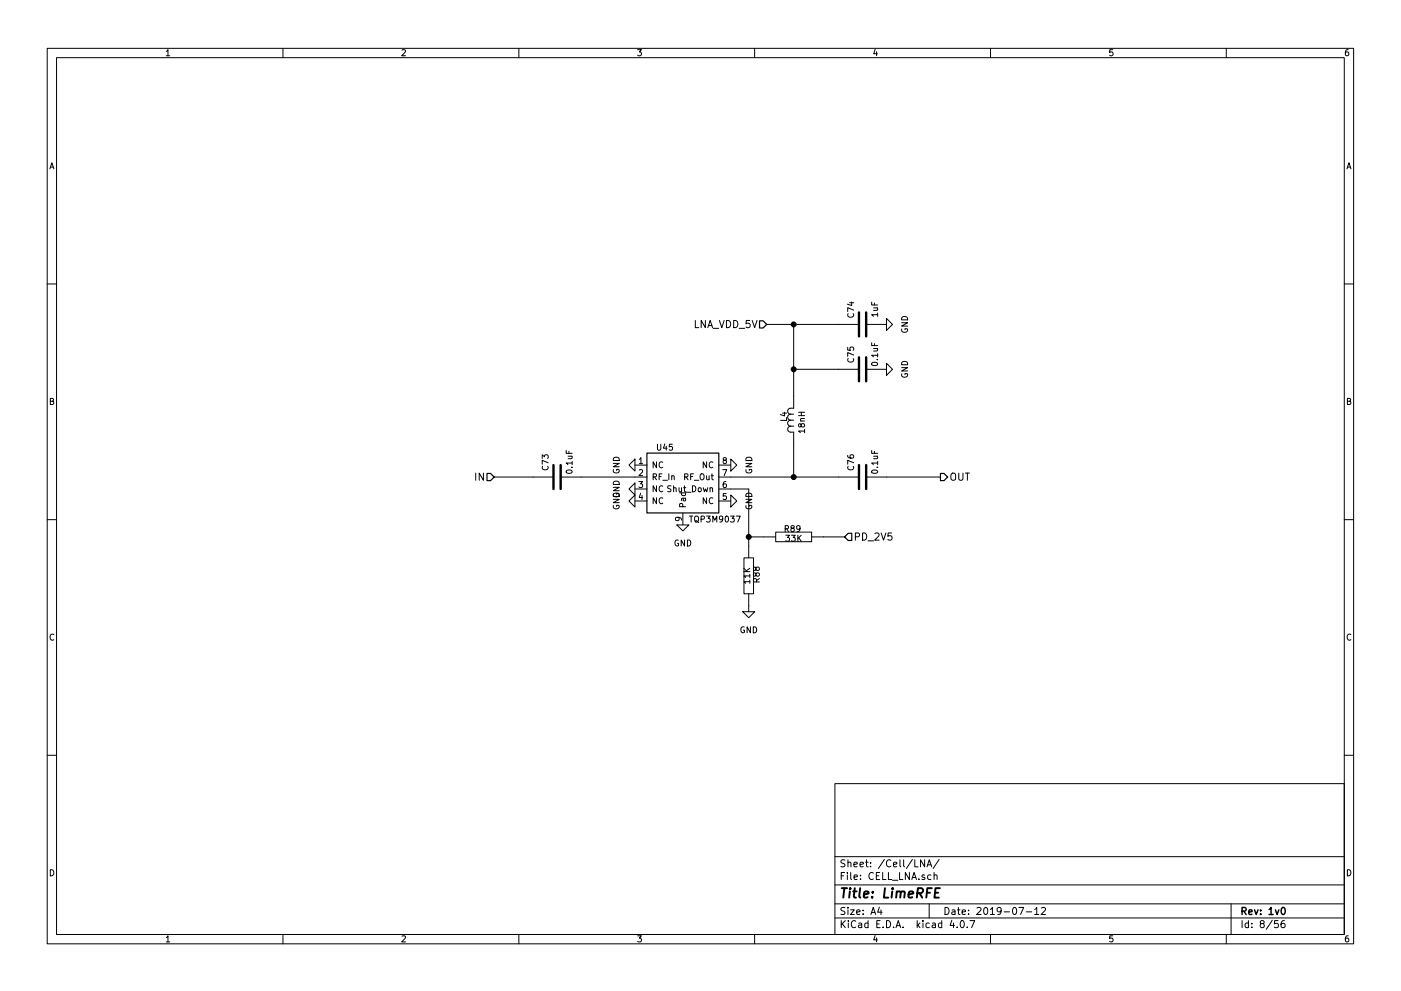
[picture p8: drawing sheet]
EESchema Schematic File Version 2
LIBS:Lime_HAM_Z
LIBS:LimeMicroBGD_Library
LIBS:Cellular_Subsystem_Library
LIBS:LimeMicroBGD_Library_bb
LIBS:LMS8001_AppPCB-cache
LIBS:LMS8001_PowerSupply-cache
LIBS:ADM7155_Addon-cache
LIBS:LMS8001_DigitalPCB-cache
LIBS:SWR_Meter_Subsystem_library
LIBS:GPIO_Subsystem-cache
LIBS:PA_220MHz_920MHz-cache
LIBS:power
LIBS:device
LIBS:transistors
LIBS:conn
LIBS:linear
LIBS:regul
LIBS:74xx
LIBS:cmos4000
LIBS:adc-dac
LIBS:memory
LIBS:xilinx
LIBS:special
LIBS:microcontrollers
LIBS:dsp
LIBS:microchip
LIBS:analog_switches
LIBS:motorola
LIBS:texas
LIBS:intel
LIBS:audio
LIBS:interface
LIBS:digital-audio
LIBS:philips
LIBS:display
LIBS:cypress
LIBS:siliconi
LIBS:opto
LIBS:atmel
LIBS:contrib
LIBS:valves
LIBS:FilterLib
LIBS:BB_Library
LIBS:Lime_RFE-rescue
LIBS:Lime_RFE-cache
EELAYER 25 0
EELAYER END
$Descr A4 11693 8268
encoding utf-8
Sheet 8 56
Title "LimeRFE"
Date "2019-07-12"
Rev "1v0"
Comp ""
Comment1 ""
Comment2 ""
Comment3 ""
Comment4 ""
$EndDescr
$Comp
L 33K_0402_Yageo R89
U 1 1
P 6625 4475
F 0 "R89" H 6615 4545 50  0000 C CNN
F 1 "33K_0402_Yageo" H 6625 4625 50  0001 C CNN
F 2 "SMD0402" H 6625 4725 60  0001 C CNN
F 3 "" H 6615 4545 60  0000 C CNN
F 4 "Mouser" H 6625 5125 60  0001 C CNN "Vendor"
F 5 "652-CR0402-JW-333GLF" H 6625 5225 60  0001 C CNN "Vendor Part Number"
F 6 "Yageo" H 6625 5025 60  0001 C CNN "Manufacturer"
F 7 "CR0402-JW-333GLF" H 6625 4925 60  0001 C CNN "Manufacturer Part Number"
F 8 "Thick Film Resistors 33KOHM 1/16WATT 5%" H 6625 4825 60  0001 C CNN "Description"
F 9 "33K" H 6625 4465 50  0000 C CNN "Component Value"
	1    6625 4475
	1    0    0    -1  
$EndComp
$Comp
L GND #PWR346
U 1 1
P 6250 5100
F 0 "#PWR346" H 6250 4850 50  0001 C CNN
F 1 "GND" H 6250 4950 50  0000 C CNN
F 2 "" H 6250 5100 50  0001 C CNN
F 3 "" H 6250 5100 50  0001 C CNN
	1    6250 5100
	1    0    0    -1  
$EndComp
$Comp
L TQP3M9037 U45
U 1 1
P 5700 4075
F 0 "U45" H 5550 4425 50  0000 C CNN
F 1 "TQP3M9037" H 5750 3825 50  0000 L CNN
F 2 "TQP3M9037" H 5700 5125 50  0001 C CNN
F 3 "https://www.mouser.co.uk/datasheet/2/412/TQP3M9037_Data_Sheet-1500717.pdf" H 5700 5025 50  0001 C CNN
F 4 "Mouser" H 5700 4525 60  0001 C CNN "Vendor"
F 5 "772-TQP3M9037" H 5700 4625 60  0001 C CNN "Vendor Part Number"
F 6 "Qorvo" H 5700 4725 60  0001 C CNN "Manufacturer"
F 7 "TQP3M9037" H 5700 4825 60  0001 C CNN "Manufacturer Part Number"
F 8 "RF Amplifier 1.5-2.7GHz NF .4dB Gain 20dB" H 5700 4925 60  0001 C CNN "Description"
	1    5700 4075
	1    0    0    -1  
$EndComp
$Comp
L GND #PWR343
U 1 1
P 5700 4375
F 0 "#PWR343" H 5700 4125 50  0001 C CNN
F 1 "GND" H 5700 4225 50  0000 C CNN
F 2 "" H 5700 4375 50  0001 C CNN
F 3 "" H 5700 4375 50  0001 C CNN
	1    5700 4375
	1    0    0    -1  
$EndComp
Wire Wire Line
	6100 4075 6250 4075
Wire Wire Line
	6250 4075 6250 4550
Wire Wire Line
	6250 4475 6375 4475
Connection ~ 6250 4475
Wire Wire Line
	6875 4475 7050 4475
Text HLabel 7050 4475 2    60   Input ~ 0
PD_2V5
$Comp
L GND #PWR340
U 1 1
P 5300 3875
F 0 "#PWR340" H 5300 3625 50  0001 C CNN
F 1 "GND" H 5300 3725 50  0000 C CNN
F 2 "" H 5300 3875 50  0001 C CNN
F 3 "" H 5300 3875 50  0001 C CNN
	1    5300 3875
	0    1    1    0   
$EndComp
$Comp
L GND #PWR341
U 1 1
P 5300 4075
F 0 "#PWR341" H 5300 3825 50  0001 C CNN
F 1 "GND" H 5300 3925 50  0000 C CNN
F 2 "" H 5300 4075 50  0001 C CNN
F 3 "" H 5300 4075 50  0001 C CNN
	1    5300 4075
	0    1    1    0   
$EndComp
$Comp
L GND #PWR342
U 1 1
P 5300 4175
F 0 "#PWR342" H 5300 3925 50  0001 C CNN
F 1 "GND" H 5300 4025 50  0000 C CNN
F 2 "" H 5300 4175 50  0001 C CNN
F 3 "" H 5300 4175 50  0001 C CNN
	1    5300 4175
	0    1    1    0   
$EndComp
$Comp
L GND #PWR344
U 1 1
P 6100 3875
F 0 "#PWR344" H 6100 3625 50  0001 C CNN
F 1 "GND" H 6100 3725 50  0000 C CNN
F 2 "" H 6100 3875 50  0001 C CNN
F 3 "" H 6100 3875 50  0001 C CNN
	1    6100 3875
	0    -1   -1   0   
$EndComp
$Comp
L GND #PWR345
U 1 1
P 6100 4175
F 0 "#PWR345" H 6100 3925 50  0001 C CNN
F 1 "GND" H 6100 4025 50  0000 C CNN
F 2 "" H 6100 4175 50  0001 C CNN
F 3 "" H 6100 4175 50  0001 C CNN
	1    6100 4175
	0    -1   -1   0   
$EndComp
$Comp
L 18nH_0603_Murata L4
U 1 1
P 6625 3500
F 0 "L4" V 6540 3530 50  0000 C CNN
F 1 "18nH_0603_Murata" H 6675 3750 50  0001 C CNN
F 2 "SMD0805" H 6625 3850 60  0001 C CNN
F 3 "" V 6540 3530 60  0000 C CNN
F 4 "Murata" H 6625 4150 60  0001 C CNN "Vendor"
F 5 "81-LQW18AN18NJ00D" H 6675 4050 60  0001 C CNN "Vendor Part Number"
F 6 "Murata Electronics" H 6625 4250 60  0001 C CNN "Manufacturer"
F 7 "LQW18AN18NJ00D" H 6675 4350 60  0001 C CNN "Manufacturer Part Number"
F 8 "Fixed Inductors 0603 18nH +/-5% DCR 0.16ohm" H 6625 3950 60  0001 C CNN "Description"
F 9 "18nH" V 6690 3480 50  0000 C CNN "Component Value"
	1    6625 3500
	1    0    0    -1  
$EndComp
Wire Wire Line
	6100 3975 7000 3975
Wire Wire Line
	6625 3975 6625 3700
$Comp
L 1uF_0402_Murata C74
U 1 1
P 7200 2700
F 0 "C74" H 7250 2800 50  0000 L CNN
F 1 "1uF_0402_Murata" H 7000 3050 50  0001 L CNN
F 2 "SMD0402" H 7200 2950 60  0001 C CNN
F 3 "" H 7250 2800 60  0000 C CNN
F 4 "Mouser" H 7200 3450 60  0001 C CNN "Vendor"
F 5 "81-GCM155C71A105KE8D" H 7200 3550 60  0001 C CNN "Vendor Part Number"
F 6 "Murata Electronics" H 7200 3350 60  0001 C CNN "Manufacturer"
F 7 "GCM155C71A105KE38D" H 7200 3250 60  0001 C CNN "Manufacturer Part Number"
F 8 "Multilayer Ceramic Capacitors MLCC - SMD/SMT 0402 1uF 10volts X7S 10%" H 7200 3150 60  0001 C CNN "Description"
F 9 "1uF" H 7325 2600 50  0000 C CNN "Component Value"
	1    7200 2700
	0    -1   -1   0   
$EndComp
$Comp
L 0.1uF_0402_Murata C76
U 1 1
P 7200 3975
F 0 "C76" H 7250 4075 50  0000 L CNN
F 1 "0.1uF_0402_Murata" H 6850 4375 50  0001 L CNN
F 2 "SMD0402" H 7200 4275 39  0001 C CNN
F 3 "" H 7250 4075 60  0000 C CNN
F 4 "Mouser" H 7200 4475 60  0001 C CNN "Vendor"
F 5 "81-GRM155R71C104JA8J" H 7150 4575 60  0001 C CNN "Vendor Part Number"
F 6 "Murata Electronics" H 7200 4675 60  0001 C CNN "Manufacturer"
F 7 "GRM155R71C104JA88J" H 7250 4775 60  0001 C CNN "Manufacturer Part Number"
F 8 "Multilayer Ceramic Capacitors MLCC - SMD/SMT .1uF 16Volts 5%" H 7300 4875 60  0001 C CNN "Description"
F 9 "0.1uF" H 7325 3875 50  0000 C CNN "Component Value"
	1    7200 3975
	0    -1   -1   0   
$EndComp
$Comp
L 0.1uF_0402_Murata C73
U 1 1
P 4650 3975
F 0 "C73" H 4700 4075 50  0000 L CNN
F 1 "0.1uF_0402_Murata" H 4300 4375 50  0001 L CNN
F 2 "SMD0402" H 4650 4275 39  0001 C CNN
F 3 "" H 4700 4075 60  0000 C CNN
F 4 "Mouser" H 4650 4475 60  0001 C CNN "Vendor"
F 5 "81-GRM155R71C104JA8J" H 4600 4575 60  0001 C CNN "Vendor Part Number"
F 6 "Murata Electronics" H 4650 4675 60  0001 C CNN "Manufacturer"
F 7 "GRM155R71C104JA88J" H 4700 4775 60  0001 C CNN "Manufacturer Part Number"
F 8 "Multilayer Ceramic Capacitors MLCC - SMD/SMT .1uF 16Volts 5%" H 4750 4875 60  0001 C CNN "Description"
F 9 "0.1uF" H 4775 3875 50  0000 C CNN "Component Value"
	1    4650 3975
	0    -1   -1   0   
$EndComp
Wire Wire Line
	5300 3975 4850 3975
Connection ~ 6625 3975
$Comp
L 0.1uF_0402_Murata C75
U 1 1
P 7200 3075
F 0 "C75" H 7250 3175 50  0000 L CNN
F 1 "0.1uF_0402_Murata" H 6850 3475 50  0001 L CNN
F 2 "SMD0402" H 7200 3375 39  0001 C CNN
F 3 "" H 7250 3175 60  0000 C CNN
F 4 "Mouser" H 7200 3575 60  0001 C CNN "Vendor"
F 5 "81-GRM155R71C104JA8J" H 7150 3675 60  0001 C CNN "Vendor Part Number"
F 6 "Murata Electronics" H 7200 3775 60  0001 C CNN "Manufacturer"
F 7 "GRM155R71C104JA88J" H 7250 3875 60  0001 C CNN "Manufacturer Part Number"
F 8 "Multilayer Ceramic Capacitors MLCC - SMD/SMT .1uF 16Volts 5%" H 7300 3975 60  0001 C CNN "Description"
F 9 "0.1uF" H 7325 2975 50  0000 C CNN "Component Value"
	1    7200 3075
	0    -1   -1   0   
$EndComp
$Comp
L GND #PWR347
U 1 1
P 7400 2700
F 0 "#PWR347" H 7400 2450 50  0001 C CNN
F 1 "GND" H 7400 2550 50  0000 C CNN
F 2 "" H 7400 2700 50  0001 C CNN
F 3 "" H 7400 2700 50  0001 C CNN
	1    7400 2700
	0    -1   -1   0   
$EndComp
$Comp
L GND #PWR348
U 1 1
P 7400 3075
F 0 "#PWR348" H 7400 2825 50  0001 C CNN
F 1 "GND" H 7400 2925 50  0000 C CNN
F 2 "" H 7400 3075 50  0001 C CNN
F 3 "" H 7400 3075 50  0001 C CNN
	1    7400 3075
	0    -1   -1   0   
$EndComp
Wire Wire Line
	6400 2700 7000 2700
Wire Wire Line
	6625 2700 6625 3300
Connection ~ 6625 2700
Wire Wire Line
	7000 3075 6625 3075
Connection ~ 6625 3075
Text HLabel 4125 3975 0    60   Input ~ 0
IN
Wire Wire Line
	4125 3975 4450 3975
Text HLabel 7850 3975 2    60   Output ~ 0
OUT
Wire Wire Line
	7400 3975 7850 3975
Text HLabel 6400 2700 0    60   Input ~ 0
LNA_VDD_5V
$Comp
L 11K_0402_Panasonic R88
U 1 1
P 6250 4800
F 0 "R88" H 6240 4870 50  0000 C CNN
F 1 "11K_0402_Panasonic" H 6250 4950 50  0001 C CNN
F 2 "SMD0402" H 6250 5050 60  0001 C CNN
F 3 "" H 6240 4870 60  0000 C CNN
F 4 "Mouser" H 6250 5550 60  0001 C CNN "Vendor"
F 5 "667-ERJ-2RKF1102X" H 6250 5450 60  0001 C CNN "Vendor Part Number"
F 6 "Yageo" H 6250 5350 60  0001 C CNN "Manufacturer"
F 7 "ERJ-2RKF1102X" H 6250 5250 60  0001 C CNN "Manufacturer Part Number"
F 8 "Thick Film Resistors - SMD 0402 11Kohms 1% AEC-Q200" H 6250 5150 60  0001 C CNN "Description"
F 9 "11K" H 6250 4790 50  0000 C CNN "Component Value"
	1    6250 4800
	0    1    1    0   
$EndComp
Wire Wire Line
	6250 5100 6250 5050
$EndSCHEMATC
